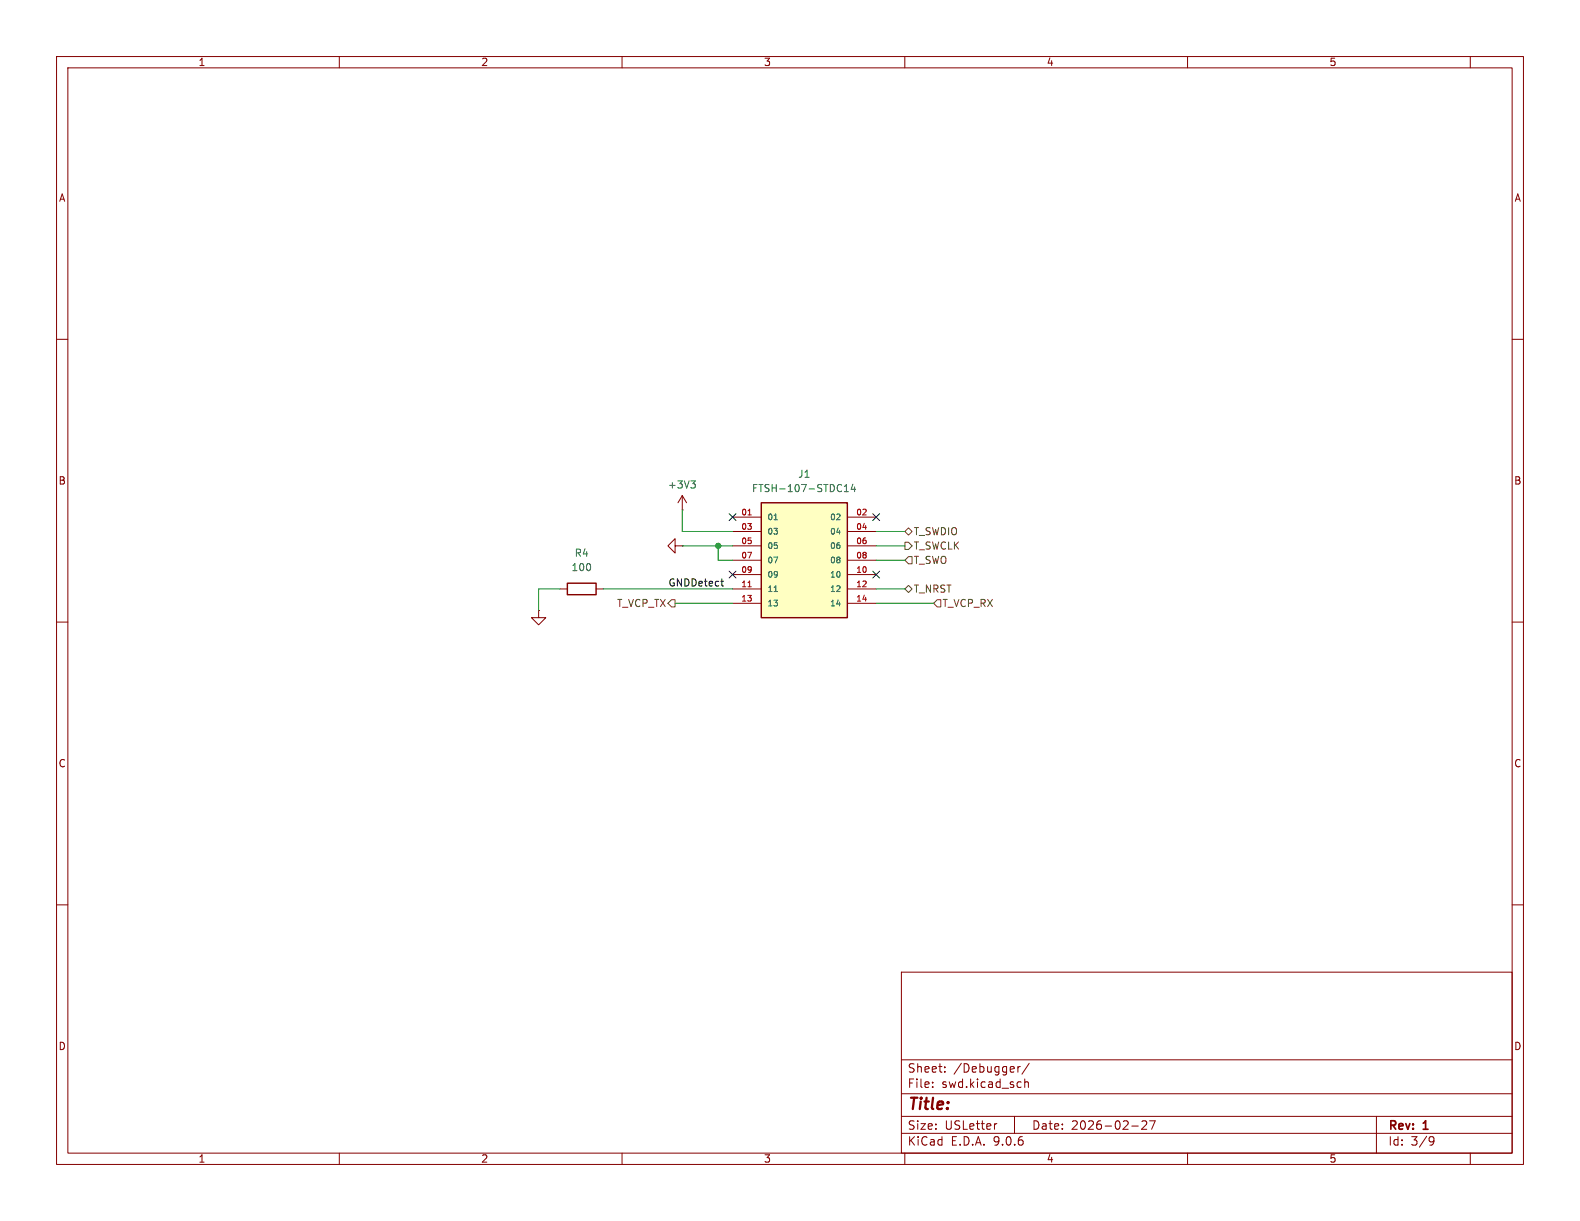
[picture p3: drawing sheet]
<svg xmlns="http://www.w3.org/2000/svg" width="279mm" height="216mm" viewBox="0 0 279 216" stroke-linecap="round" stroke-linejoin="round" font-family="sans-serif">
<g fill="none" stroke="#840000" stroke-width=".18">
<path d="M10 10h259.4v195.9h-259.4zM12 12h255.4v191.9h-255.4zM60 10v2M110 10v2M160 10v2M210 10v2M260 10v2M10 60h2M267.4 60h2M10 110h2M95.2 108v1.2h1.3l-1.3 1.3-1.2-1.3h1.2M95.2 108h.1"/>
<path d="M99.1 104.1h1.2M105.4 104.1h1.3M267.4 110h2M10 160h2M159.4 171.9h108v32h-108zM267.4 160h2M159.4 197.4h108M159.4 193.4h108M159.4 187.4h108M164.9 192.1v.2M164.9 191.4v.1M167.1 189.4v.2"/>
<path d="M167.1 188.7v.1M176.3 198.7l-.3 .1M179.4 197.4v3M180 188.6v1M180.4 188.6l-.3 .1-.1 .2M181.2 190.8v1.5M181.2 191.4l.2-.1 .4 .1 .1 .9M182 188l-1.3 1.9M200.1 199.1h1.2M201.9 198.3l.6-.1 .2 .1 .1 .3-.9 1.1h.9M203.3 198.2h1l-.7 1.5M243.4 197.4v6.5"/>
<path d="M60 203.9v2M110 203.9v2M159.4 200.4h108M160 203.9v2M210 203.9v2M253 201l.5 .1a.99 .99 0 0 1-.4 1.4h-.2M253.6 201.6l-.3 .3h-.3M260 203.9v2"/>
</g>
<path d="M100.3 103.1h5.1v2.1h-5.1z" fill="none" stroke="#840000" stroke-width=".25"/>
<path d="M134.6 88.9h15.2v20.3h-15.2z" fill="#ffffc2"/>
<path d="M134.6 88.9h15.2v20.3h-15.2z" fill="none" stroke="#840000" stroke-width=".25"/>
<g fill="none" stroke="#840000" stroke-width=".18">
<path d="M119.4 96.5v-1.2l-1.3 1.2 1.3 1.3v-1.3h1.2M120.6 90.2h.1M120.6 96.5h.1M120.6 87.6l-.7 1.3M120.6 87.6l.8 1.3M120.6 87.6v2.6M129.5 91.4h5.1M129.5 94h5.1M129.5 96.5h5.1M129.5 99.1h5.1M149.9 91.4h5M149.9 94h5"/>
<path d="M149.9 96.5h5M149.9 99.1h5M129.5 101.6h5.1M129.5 104.1h5.1M129.5 106.7h5.1M149.9 101.6h5M149.9 104.1h5M149.9 106.7h5"/>
</g>
<path d="M122.2 85h.7l-.4 .5M122.7 85.5l.2 .3v.3l-.2 .2M136.9 91.9h.6M149.3 86.9h.7M149.3 86l.4-.3v1.2M150.8 85.6l-.3 .9h.8M151.1 86.1v.8M136.9 104.6h.6" fill="none" stroke="#006464" stroke-width=".18"/>
<path d="M132.3 91.1h.6M132.3 103.8h.6" fill="none" stroke="#a90000" stroke-width=".18"/>
<path d="M160 95.9h.7l.6 .6-.6 .7h-.7zM160.7 93.3l.6 .7-.6 .6-.7-.6zM160.7 98.4h.6v1.3h-.6l-.7-.6zM118.7 106h.7v1.3h-.7l-.6-.6zM160 104.1l.7-.6 .6 .6-.6 .7zM165.7 106h.7v1.3h-.7l-.6-.6z" fill="none" stroke="#725600" stroke-width=".18"/>
<path d="M127.5 102.8h.4M127.7 103.6h.2" fill="none" stroke="#0f0f0f" stroke-width=".18"/>
<path d="M120.6 90.2v3.8h8.9M120.6 96.5h8.9M127 96.5v2.6h2.5M154.9 94h5.1M154.9 96.5h5.1M154.9 99.1h5.1M99.1 104.1h-3.9v3.9M106.7 104.1h22.8M119.4 106.7h10.1M154.9 106.7h10.2M154.9 104.1h5.1" fill="none" stroke="#009600" stroke-width=".18"/>
<path d="M128.9 90.8l1.2 1.2M130.1 90.8l-1.2 1.2M154.3 90.8l1.2 1.2M155.5 90.8l-1.2 1.2M128.9 101l1.2 1.2M130.1 101l-1.2 1.2M154.3 101l1.2 1.2M155.5 101l-1.2 1.2" fill="none" stroke="#000084" stroke-width=".18"/>
<circle cx="127" cy="96.5" r=".46" fill="#009600" stroke="#009600" stroke-width=".18"/>
<text font-size="2.8" fill="#840000" x="160.4" y="196.8">Title:</text>
<g font-size="2.1" fill="#840000">
<text x="160.4" y="189.9">Sheet:</text>
<text x="168.6" y="189.9">/Debugger/</text>
<text x="160.4" y="192.6">File:</text>
<text x="166.5" y="192.6">swd.kicad_sch</text>
<text x="160.4" y="202.8">KiCad</text>
<text x="160.4" y="200">Size:</text>
<text x="167.1" y="200">USLetter</text>
<text x="168.1" y="202.8">E.D.A.</text>
<text x="175.7" y="202.8">9.0.6</text>
<text x="182.4" y="200">Date:</text>
<text x="189.4" y="200">2026-02-27</text>
<text x="245.4" y="200.2">Rev:</text>
<text x="245.4" y="202.8">Id:</text>
<text x="249.5" y="202.8">3/9</text>
<text x="251.8" y="200.2">1</text>
</g>
<g font-size="1.8" fill="#840000">
<text x="35" y="11.9">1</text>
<text x="85" y="11.9">2</text>
<text x="135" y="11.9">3</text>
<text x="185" y="11.9">4</text>
<text x="235" y="11.9">5</text>
<text x="10.3" y="35.9">A</text>
<text x="267.7" y="35.9">A</text>
<text x="10.3" y="85.9">B</text>
<text x="267.7" y="85.9">B</text>
<text x="10.3" y="135.9">C</text>
<text x="267.7" y="135.9">C</text>
<text x="10.3" y="185.9">D</text>
<text x="267.7" y="185.9">D</text>
<text x="35" y="205.8">1</text>
<text x="85" y="205.8">2</text>
<text x="135" y="205.8">3</text>
<text x="185" y="205.8">4</text>
<text x="235" y="205.8">5</text>
</g>
<g font-size="1.8" fill="#006464">
<text x="118" y="86.6">+3V3</text>
<text x="132.9" y="87.2">FTSH-107-STDC14</text>
<text x="141" y="84.7">J1</text>
<text x="101" y="101.2">100</text>
<text x="101.5" y="98.7">R4</text>
</g>
<g font-size="1.8" fill="#725600">
<text x="161.5" y="94.8">T_SWDIO</text>
<text x="161.5" y="99.9">T_SWO</text>
<text x="161.5" y="97.4">T_SWCLK</text>
<text x="109" y="107.5">T_VCP_TX</text>
<text x="161.5" y="105">T_NRST</text>
<text x="166.6" y="107.5">T_VCP_RX</text>
</g>
<text font-size="1.8" fill="#0f0f0f" x="118.1" y="103.8">GNDDetect</text>
<g font-size="1.4" fill="#a90000">
<text x="131" y="91.2">01</text>
<text x="131" y="93.7">03</text>
<text x="151.3" y="91.2">02</text>
<text x="151.3" y="93.7">04</text>
<text x="131" y="96.3">05</text>
<text x="131" y="98.8">07</text>
<text x="131" y="101.3">09</text>
<text x="151.3" y="96.3">06</text>
<text x="151.3" y="98.8">08</text>
<text x="151.3" y="101.3">10</text>
<text x="131" y="103.9">11</text>
<text x="131" y="106.4">13</text>
<text x="151.3" y="103.9">12</text>
<text x="151.3" y="106.4">14</text>
</g>
<g font-size="1.4" fill="#006464">
<text x="135.6" y="92.2">01</text>
<text x="135.6" y="94.7">03</text>
<text x="146.7" y="92.2">02</text>
<text x="146.7" y="94.7">04</text>
<text x="135.6" y="97.3">05</text>
<text x="135.6" y="99.8">07</text>
<text x="146.7" y="97.3">06</text>
<text x="146.7" y="99.8">08</text>
<text x="135.6" y="102.3">09</text>
<text x="135.6" y="104.9">11</text>
<text x="135.6" y="107.4">13</text>
<text x="146.7" y="102.3">10</text>
<text x="146.7" y="104.9">12</text>
<text x="146.7" y="107.4">14</text>
</g>
</svg>
